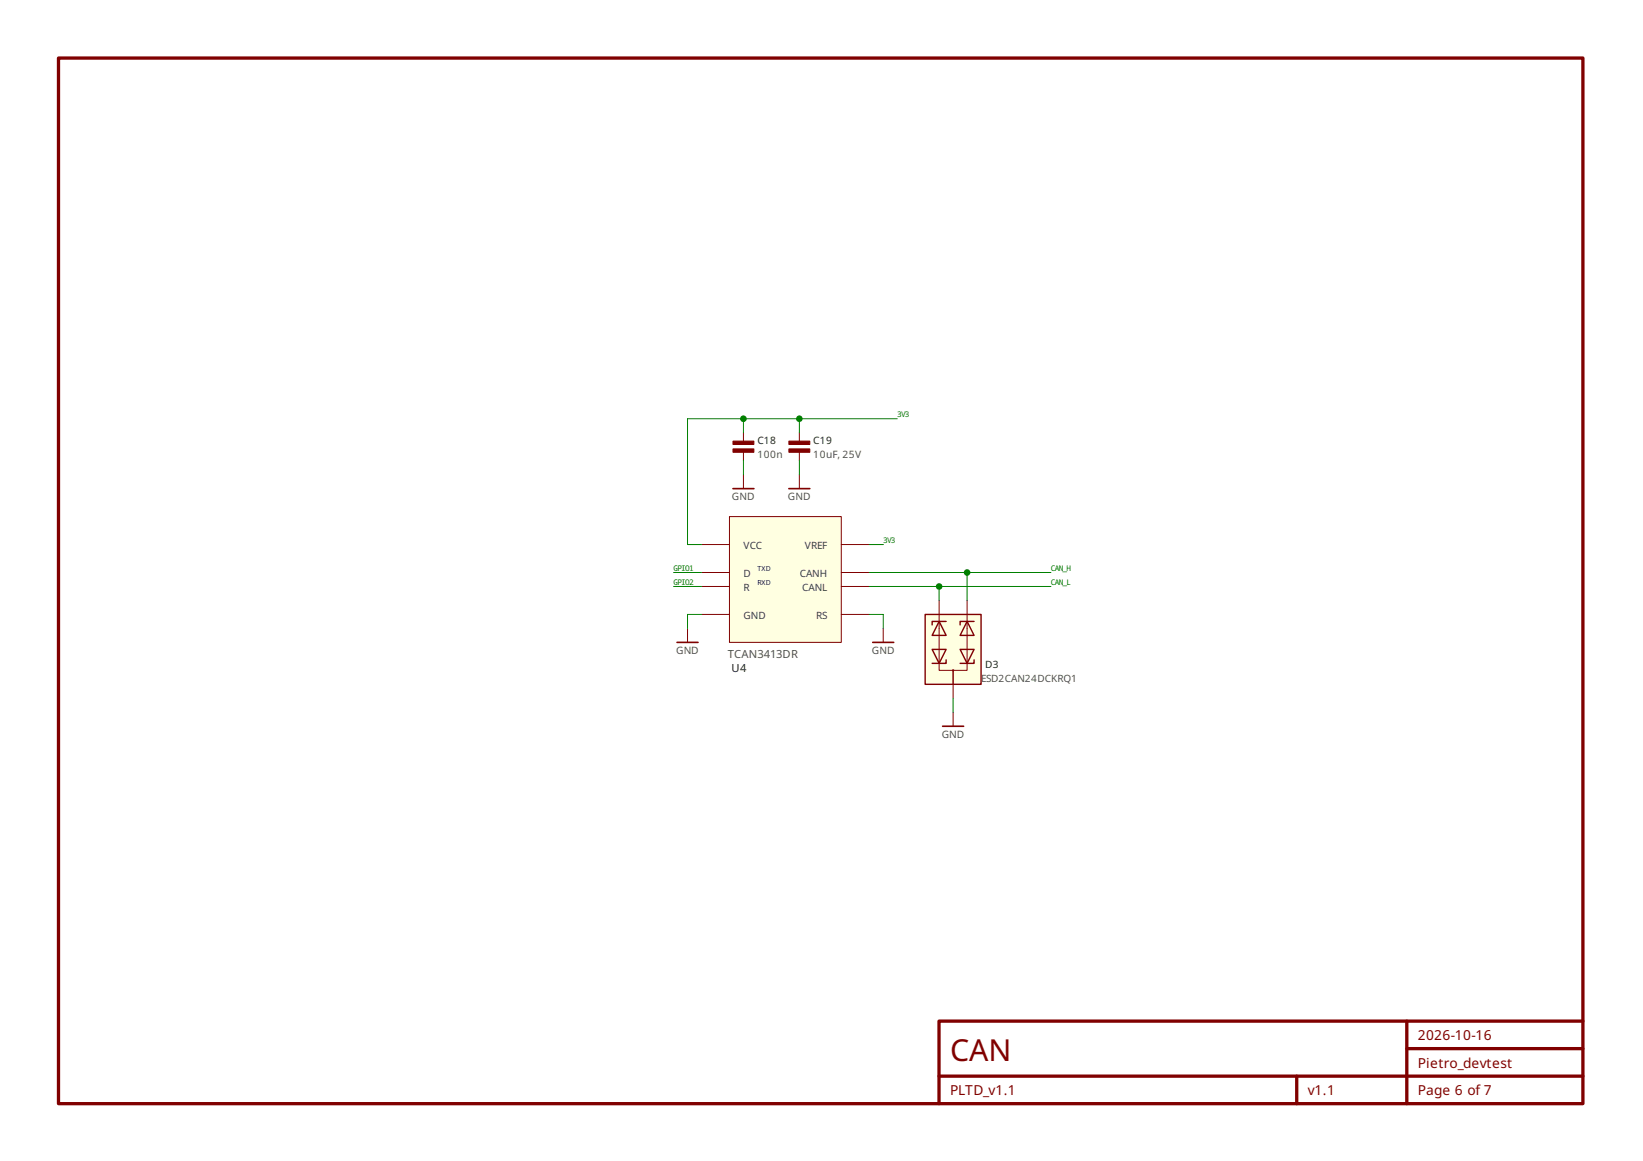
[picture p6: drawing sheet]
<svg xmlns="http://www.w3.org/2000/svg" width="297mm" height="210mm" viewBox="0 0 297 210" stroke-linecap="round" stroke-linejoin="round" font-family="sans-serif">
<path d="M167.3 111.1h10.1v12.6h-10.1z" fill-rule="evenodd" fill="#ffffe1" stroke="#800000" stroke-width=".25"/>
<path d="M168.5 117.4h2.5l-1.2 2.5zM169.8 112.4l1.2 2.5h-2.5zM171 112.4h-2.5v.6M171 119.3v.6h-2.5M173.6 117.4h2.5l-1.3 2.5zM174.8 112.4l1.3 2.5h-2.5zM176.1 112.4h-2.5v.6M176.1 119.3v.6h-2.5" fill="none" stroke="#800000" stroke-width=".25"/>
<path d="M144.5 78.2v1.5M144.5 81.8v1.5M144.5 85.8v2.5M159.7 113.6v2.5M169.8 108.6v12.6h5v-12.6M172.3 121.2v5" fill="none" stroke="#800000" stroke-width=".18"/>
<circle cx="172.3" cy="121.2" r=".1" fill="none" stroke="#800000" stroke-width=".2"/>
<path d="M142.6 88.3h3.8M157.8 116.1h3.8" fill="none" stroke="#800000" stroke-width=".3"/>
<g fill="#800000" stroke="#800000" stroke-width=".18">
<path d="M142.6 79.7h3.8v.7h-3.8z" fill-rule="evenodd"/>
<path d="M142.6 81.2h3.8v.6h-3.8z" fill-rule="evenodd"/>
</g>
<path d="M131.9 93.4h20.2v22.7h-20.2z" fill-rule="evenodd" fill="#ffffe1" stroke="#800000" stroke-width=".18"/>
<g fill="none" stroke="#800000" stroke-width=".18">
<path d="M134.4 78.2v1.5M126.8 98.5h5.1M134.4 81.8v1.5M134.4 85.8v2.5M152.1 98.5h5.1M124.3 113.6v2.5M126.8 111.1h5.1M126.8 106h5.1M126.8 103.5h5.1M152.1 111.1h5.1M152.1 106h5.1M152.1 103.5h5.1"/>
<path d="M172.3 128.8v2.5"/>
</g>
<g fill="#800000" stroke="#800000" stroke-width=".18">
<path d="M132.5 81.2h3.8v.6h-3.8z" fill-rule="evenodd"/>
<path d="M132.5 79.7h3.8v.7h-3.8z" fill-rule="evenodd"/>
</g>
<path d="M10.6 10.5h275.6v189h-275.6zM169.8 194.6h116.4M234.4 194.6v4.9M254.3 184.6v14.9M254.3 189.6h31.9M286.2 184.6h-116.4v14.9" fill="none" stroke="#800000" stroke-width=".6"/>
<path d="M132.5 88.3h3.8M122.4 116.1h3.8M170.4 131.3h3.8" fill="none" stroke="#800000" stroke-width=".3"/>
<g fill="none" stroke="#008000" stroke-width=".18">
<path d="M134.4 75.7v2.5M144.5 75.7v2.5M162.2 75.7h-37.9v22.8h2.5M134.4 83.3v2.5M144.5 83.3v2.5M157.2 98.5h2.5M159.7 98.5h.1M121.8 106h5M121.8 103.5h5M126.8 111.1h-2.5v2.5M157.2 106h32.8M157.2 103.5h32.8"/>
<path d="M157.2 111.1h2.5v2.5M169.8 106v2.6M174.8 103.5v5.1M172.3 126.2v2.6"/>
</g>
<g fill="#008000">
<circle cx="169.8" cy="106" r=".6"/>
<circle cx="174.8" cy="103.5" r=".6"/>
<circle cx="134.4" cy="75.7" r=".6"/>
<circle cx="144.5" cy="75.7" r=".6"/>
</g>
<text font-size="5.5" fill="#800000" x="171.8" y="191.8">CAN</text>
<g font-size="2.5" fill="#800000">
<text x="256.3" y="188.1">2026-10-16</text>
<text x="256.3" y="193.1">Pietro_devtest</text>
<text x="171.8" y="198">PLTD_v1.1</text>
<text x="236.4" y="198">v1.1</text>
<text x="256.3" y="198">Page 6 of 7</text>
</g>
<text font-size="2" fill="#505050" x="131.6" y="119">TCAN3413DR</text>
<text font-size="2" fill="#202020" x="132.2" y="121.6">U4</text>
<g font-size="1.8" fill="#505050">
<text x="136.9" y="82.8">100n</text>
<text x="147" y="82.8">10uF, 25V</text>
<text x="132.3" y="90.4">GND</text>
<text x="142.4" y="90.4">GND</text>
<text x="122.2" y="118.2">GND</text>
<text x="157.6" y="118.2">GND</text>
<text x="177.4" y="123.3">ESD2CAN24DCKRQ1</text>
<text x="170.2" y="133.4">GND</text>
</g>
<g font-size="1.8" fill="#202020">
<text x="136.9" y="80.3">C18</text>
<text x="147" y="80.3">C19</text>
<text x="178.1" y="120.7">D3</text>
</g>
<g font-size="1.8" fill="#404040">
<text x="134.4" y="99.2">VCC</text>
<text x="145.5" y="99.2">VREF</text>
<text x="134.4" y="106.8">R</text>
<text x="134.4" y="104.3">D</text>
<text x="144.6" y="104.3">CANH</text>
<text x="145" y="106.8">CANL</text>
<text x="134.4" y="111.9">GND</text>
<text x="147.5" y="111.9">RS</text>
</g>
<g font-size="1.4" fill="#008000">
<text x="162.2" y="75.4">3V3</text>
<text x="159.7" y="98.1">3V3</text>
<text x="121.8" y="105.7">GPIO2</text>
<text x="121.8" y="103.2">GPIO1</text>
<text x="190" y="105.7">CAN_L</text>
<text x="190" y="103.2">CAN_H</text>
</g>
<g font-size="1.2" fill="#000080">
<text x="136.9" y="105.8">RXD</text>
<text x="136.9" y="103.3">TXD</text>
</g>
</svg>
